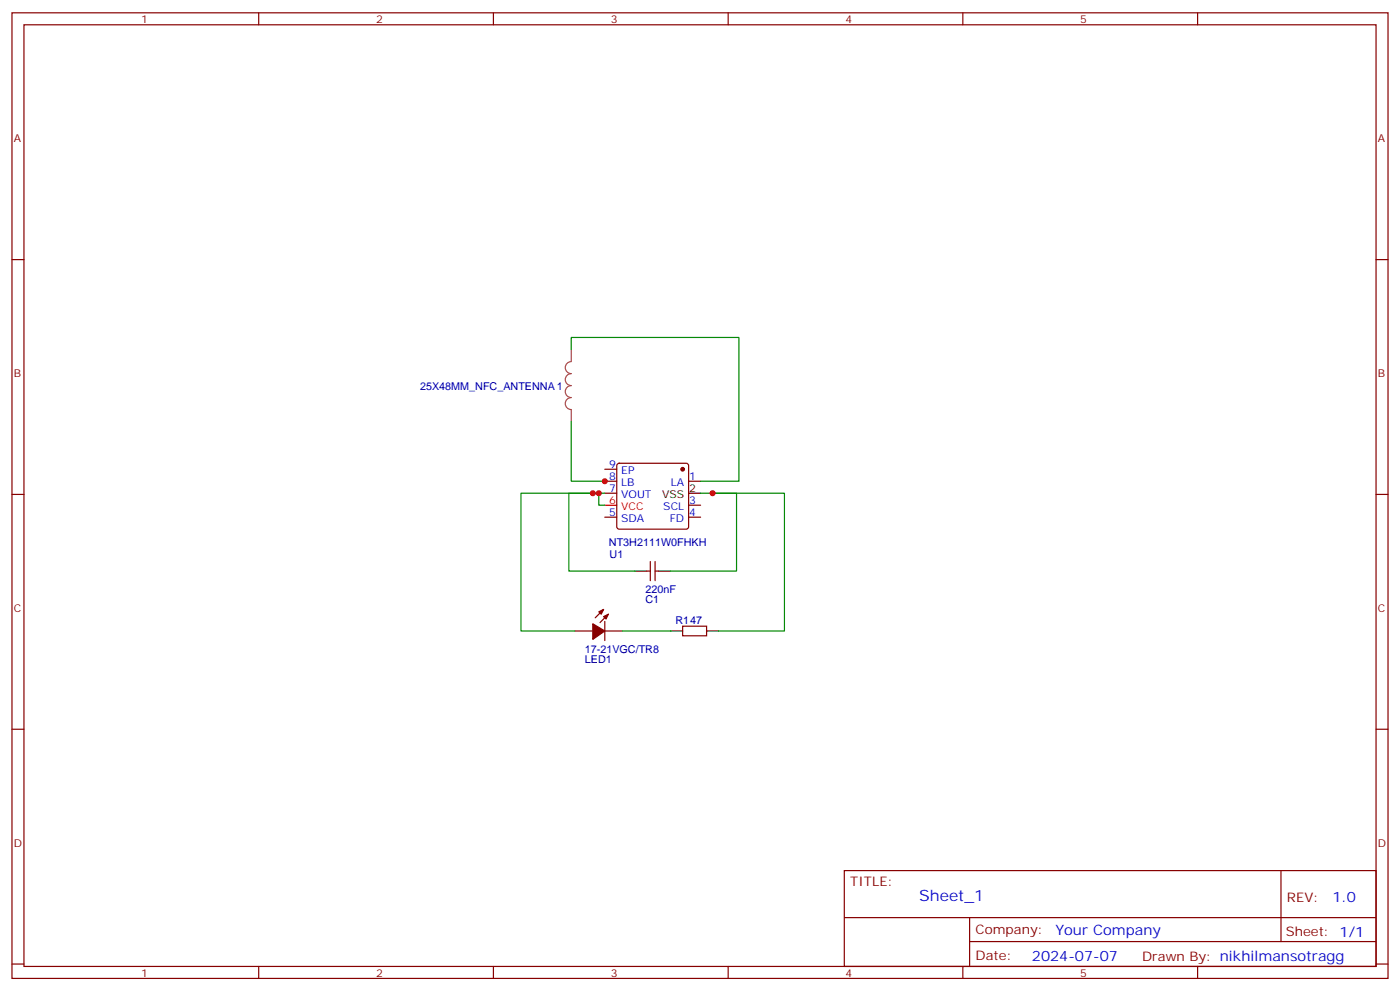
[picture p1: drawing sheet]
<svg xmlns="http://www.w3.org/2000/svg" width="412mm" height="292mm" viewBox="0 0 412 292" stroke-linecap="round" stroke-linejoin="round" font-family="sans-serif">
<g fill="none" stroke="#870000" stroke-width=".35">
<path d="M3.5 3.8h405.4v284.3h-405.4zM7.1 7.3h398.2v277.3h-398.2zM76.2 3.8v3.5M145.3 3.8v3.5M214.5 3.8v3.5M283.6 3.8v3.5M352.8 3.8v3.5M3.5 76.4h3.6M405.3 76.4h3.6M178.2 138.2h3.5M181.9 136.6l.5-.2h19.7l.5 .2 .2 .5v18l-.2 .5-.5 .2h-19.7l-.5-.2-.2-.5v-18zM3.5 145.6h3.6"/>
<path d="M178.2 141.7h3.5M178.2 145.2h3.5M178.2 152.3h3.5M202.8 141.7h3.6M202.8 152.3h3.6M202.8 148.8h3.6M405.3 145.6h3.6M177.8 179.5l-2.5 2.4M190.5 168.2h1.1M191.6 165.3v5.7M193 165.3v5.7M193 168.2h1"/>
<path d="M169.3 185.8h5.3M178.2 185.8h5.2M178.2 183v5.6M179.2 180.9l-2.5 2.4M201.1 184.4h7v2.8h-7zM3.5 214.7h3.6M405.3 214.7h3.6M248.7 256.4h156.6v28.2h-156.6zM377.3 256.4v20.9M248.7 270.2h156.5M285.6 277.3h119.6M285.6 270.2v14.1"/>
<path d="M3.5 283.9h3.6M76.2 284.6v3.5M145.3 284.6v3.5M214.5 284.6v3.5M283.6 284.6v3.5M352.8 284.6v3.5M405.3 283.9h3.6"/>
</g>
<path d="M178.2 148.8h3.5" fill="none" stroke="#f00" stroke-width=".35"/>
<path d="M202.8 145.2h3.6M187 168.2h3.5M194 168.2h3.6M197.6 185.8h3.5M208.1 185.8h3.6" fill="none" stroke="#000" stroke-width=".35"/>
<g fill="#870000" stroke="#870000" stroke-width=".35">
<path d="M176.4 180.2l1.4-.7-.7 1.4z"/>
<path d="M177.8 181.6l1.4-.7-.7 1.4z"/>
<path d="M174.6 183.7l3.6 2.1-3.6 2.5z"/>
<circle cx="201.1" cy="138.2" r=".53"/>
</g>
<path d="M168.3 106.5a1.76 1.76 0 0 0-1.8 1.8 1.76 1.76 0 0 0 1.8 1.7 1.76 1.76 0 0 0-1.8 1.8 1.76 1.76 0 0 0 1.8 1.7 1.76 1.76 0 0 0-1.8 1.8 1.76 1.76 0 0 0 1.8 1.8 1.76 1.76 0 0 0-1.8 1.7 1.76 1.76 0 0 0 1.8 1.8v3.5M168.3 102.9v3.5" fill="none" stroke="#a64a4a" stroke-width=".35"/>
<path d="M168.3 102.9v-3.5h49.4v42.3h-11.3M168.3 124.1v17.6h10.6M174.6 145.2h-21.1v40.6h15.8M176.4 145.2v3.6h1.8M178.2 145.2h-10.6v23h19.4M206.4 145.2h10.6v23h-19.4M209.9 145.2h21.2v40.6h-19.4M183.4 185.8h14.2" fill="none" stroke="#008700" stroke-width=".35"/>
<g fill="#c00">
<circle cx="176.4" cy="145.2" r=".88"/>
<circle cx="174.6" cy="145.2" r=".88"/>
<circle cx="209.9" cy="145.2" r=".88"/>
<circle cx="178.2" cy="141.7" r=".88"/>
</g>
<text font-size="4.6" fill="#00f" x="270.8" y="265.4">Sheet_1</text>
<g font-size="4.2" fill="#00f">
<text x="392.5" y="265.6">1.0</text>
<text x="310.9" y="275.2">Your Company</text>
<text x="304" y="283">2024-07-07</text>
</g>
<g font-size="3.9" fill="#800">
<text x="250.5" y="260.9">TITLE:</text>
<text x="379.1" y="265.6">REV:</text>
<text x="287.4" y="275.1">Company:</text>
<text x="378.7" y="275.8">Sheet: 1/1</text>
<text x="287.4" y="282.8">Date:</text>
<text x="336.4" y="282.9">Drawn By: nikhilmansotragg</text>
</g>
<g font-size="3.2" fill="#800">
<text x="41.6" y="6.8">1</text>
<text x="110.8" y="6.8">2</text>
<text x="179.9" y="6.8">3</text>
<text x="249.1" y="6.8">4</text>
<text x="318.2" y="6.8">5</text>
<text x="4.1" y="41.9">A</text>
<text x="405.9" y="41.9">A</text>
<text x="4.1" y="111">B</text>
<text x="405.9" y="111">B</text>
<text x="4.1" y="180.2">C</text>
<text x="405.9" y="180.2">C</text>
<text x="4.1" y="249.3">D</text>
<text x="405.9" y="249.3">D</text>
<text x="41.6" y="287.6">1</text>
<text x="110.8" y="287.6">2</text>
<text x="179.9" y="287.6">3</text>
<text x="249.1" y="287.6">4</text>
<text x="318.2" y="287.6">5</text>
</g>
<g font-size="3.2" fill="#000080">
<text x="123.8" y="114.8">25X48MM_NFC_ANTENNA 1</text>
<text x="179.4" y="160.7">NT3H2111W0FHKH</text>
<text x="179.6" y="164.2">U1</text>
<text x="190.2" y="174.5">220nF</text>
<text x="190.2" y="177.7">C1</text>
<text x="199" y="183.6">R147</text>
<text x="172.3" y="192.2">17-21VGC/TR8</text>
<text x="172.3" y="195.3">LED1</text>
</g>
<g font-size="3.2" fill="#00f">
<text x="179.5" y="137.8">9</text>
<text x="179.5" y="141.4">8</text>
<text x="183" y="139.6">EP</text>
<text x="183" y="143.1">LB</text>
<text x="197.6" y="143.1">LA</text>
<text x="203" y="141.4">1</text>
<text x="179.5" y="144.9">7</text>
<text x="183" y="146.6">VOUT</text>
<text x="203" y="148.4">3</text>
<text x="179.5" y="151.9">5</text>
<text x="183" y="153.7">SDA</text>
<text x="195.4" y="150.2">SCL</text>
<text x="197.3" y="153.7">FD</text>
<text x="203" y="151.9">4</text>
</g>
<g font-size="3.2" fill="#f00">
<text x="179.5" y="148.4">6</text>
<text x="183" y="150.2">VCC</text>
</g>
<g font-size="3.2">
<text x="195" y="146.6">VSS</text>
<text x="203" y="144.9">2</text>
</g>
</svg>
